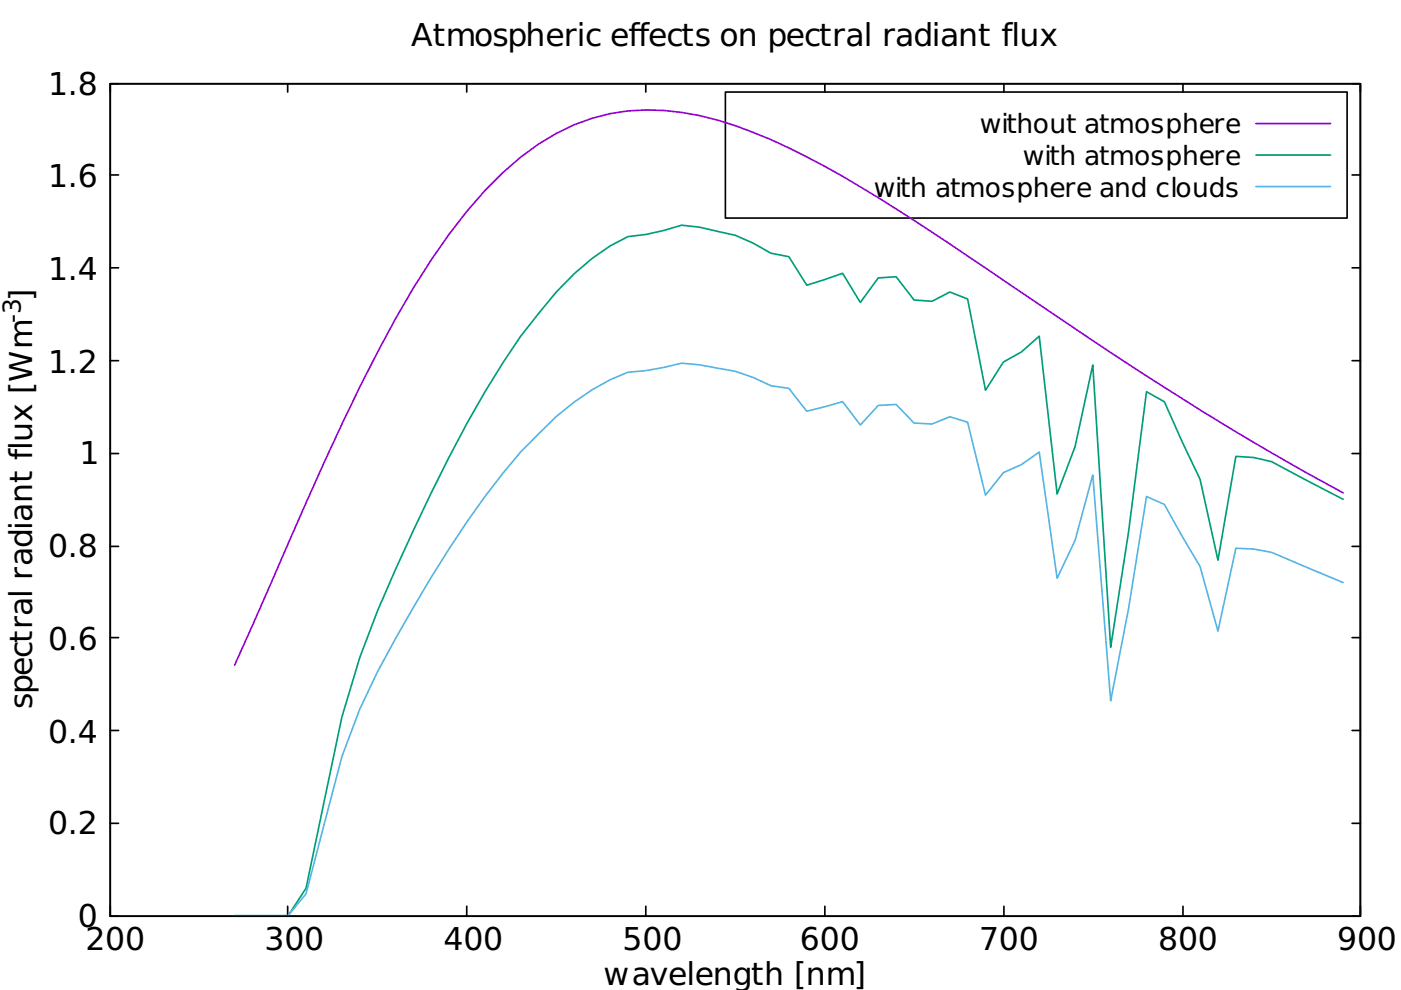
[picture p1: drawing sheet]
<svg xmlns="http://www.w3.org/2000/svg" width="298mm" height="211mm" viewBox="0 0 298 211" stroke-linecap="round" stroke-linejoin="round" font-family="sans-serif">
<g fill="none" stroke="#000" stroke-width=".35">
<path d="M23.5 17.8h266v177.1h-266zM25.2 17.8h-1.7v1.8M61.2 17.8v1.8M99.3 17.8v1.8M137.4 17.8v1.8M154.3 19.6h132.3v26.8h-132.3zM175.5 17.8v1.8M213.6 17.8v1.8M251.7 17.8v1.8M287.7 17.8h1.8v1.8M23.5 37.2h1.7M287.7 37.2h1.8"/>
<path d="M23.5 57h1.7M287.7 57h1.8M23.5 76.7h1.7M287.7 76.7h1.8M23.5 96.5h1.7M287.7 96.5h1.8M23.5 116.2h1.7M287.7 116.2h1.8M23.5 135.6h1.7M287.7 135.6h1.8M23.5 155.4h1.7M287.7 155.4h1.8"/>
<path d="M23.5 175.2h1.7M287.7 175.2h1.8M23.5 192.8v2.1h1.7M61.2 192.8v2.1M99.3 192.8v2.1M137.4 192.8v2.1M175.5 192.8v2.1M213.6 192.8v2.1M251.7 192.8v2.1M289.5 192.8v2.1h-1.8"/>
</g>
<path d="M267.2 26.3h15.9M285.8 104.8a751 751 0 0 1-68.5-42.6 668.3 668.3 0 0 0-38-24.7 128.4 128.4 0 0 0-26.7-12 47.2 47.2 0 0 0-26.6-.3 47.9 47.9 0 0 0-19 11.5 111.2 111.2 0 0 0-19.1 24.6 416.5 416.5 0 0 0-22.8 45.7l-15.2 34.5" fill="none" stroke="#9400d3" stroke-width=".35"/>
<path d="M267.2 33h15.9M285.8 106.2l-15.2-8-3.8-.9-3.8-.2-3.8 22.1-3.9-17.2-3.7-7.9-3.8-8.6-3.9-2.2-3.8 29.8-3.8 24.6-3.8-60.1-3.8 17.4-3.8 10.1-3.8-33.6-3.8 3.4-3.8 2.1-3.8 6-3.8-19.4-3.8-1.5-3.8 2-3.8-.3-3.8-4.9-3.8 .2-3.8 5.2-3.8-6.2-7.6 2.6-3.8-6.1-3.9-.7-3.8-2.2-3.7-1.6-7.7-1.8-3.8-.4-3.8 1.1-3.8 .9-3.8 .4a47.3 47.3 0 0 0-15.2 11.8 121.5 121.5 0 0 0-15.2 21.3 421.7 421.7 0 0 0-22.8 46.5l-3.8 10-3.9 12.6-7.6 36.4-3.8 5.9h-11.4" fill="none" stroke="#009e73" stroke-width=".35"/>
<path d="M267.2 39.7h15.9M285.8 123.9l-15.2-6.4-3.8-.7-3.8-.2-3.8 17.7-3.9-13.8-3.7-6.3-3.8-6.9-3.9-1.7-3.8 23.8-3.8 19.7-3.8-48.1-3.8 14-3.8 8-3.8-26.8-3.8 2.6-3.8 1.7-3.8 4.8-3.8-15.5-3.8-1.1-3.8 1.5-3.8-.2-3.8-4-3.8 .3-3.8 4.1-3.8-5-7.6 2.1-3.8-4.9-3.9-.5-3.8-1.8-3.7-1.3-7.7-1.4-3.8-.3-3.8 .9-3.8 .6-3.8 .4a49.6 49.6 0 0 0-19 13.1l-3.8 3.9a210.1 210.1 0 0 0-22.9 33l-7.5 13.6-3.8 8-3.9 10.2-7.6 29.1-3.8 4.7h-11.4" fill="none" stroke="#56b4e9" stroke-width=".35"/>
<g font-size="6.7">
<text x="87.5" y="9.9">Atmospheric effects on pectral radiant flux</text>
<text x="10.2" y="20.1">1.8</text>
<text x="10.2" y="39.9">1.6</text>
<text x="10.2" y="59.6">1.4</text>
<text x="10.2" y="79.4">1.2</text>
<text x="16.9" y="98.8">1</text>
<text x="10.2" y="118.5">0.8</text>
<text x="10.2" y="138.3">0.6</text>
<text x="6.9" y="150.8" transform="rotate(-90 6.9 150.8)">spectral radiant flux [Wm ]</text>
<text x="10.2" y="158">0.4</text>
<text x="10.2" y="177.4">0.2</text>
<text x="16.6" y="197.2">0</text>
<text x="18.2" y="202.1">200</text>
<text x="56.3" y="202.1">300</text>
<text x="94.4" y="202.1">400</text>
<text x="132.5" y="202.1">500</text>
<text x="170.2" y="202.1">600</text>
<text x="208.3" y="202.1">700</text>
<text x="246.4" y="202.1">800</text>
<text x="284.5" y="202.1">900</text>
<text x="128.4" y="209.5">wavelength [nm]</text>
</g>
<g font-size="5.6">
<text x="208.5" y="28.4">without atmosphere</text>
<text x="217.7" y="35.1">with atmosphere</text>
<text x="185.9" y="41.8">with atmosphere and clouds</text>
</g>
<text font-size="5.3" x="4.4" y="68.6" transform="rotate(-90 4.4 68.6)">-3</text>
</svg>
